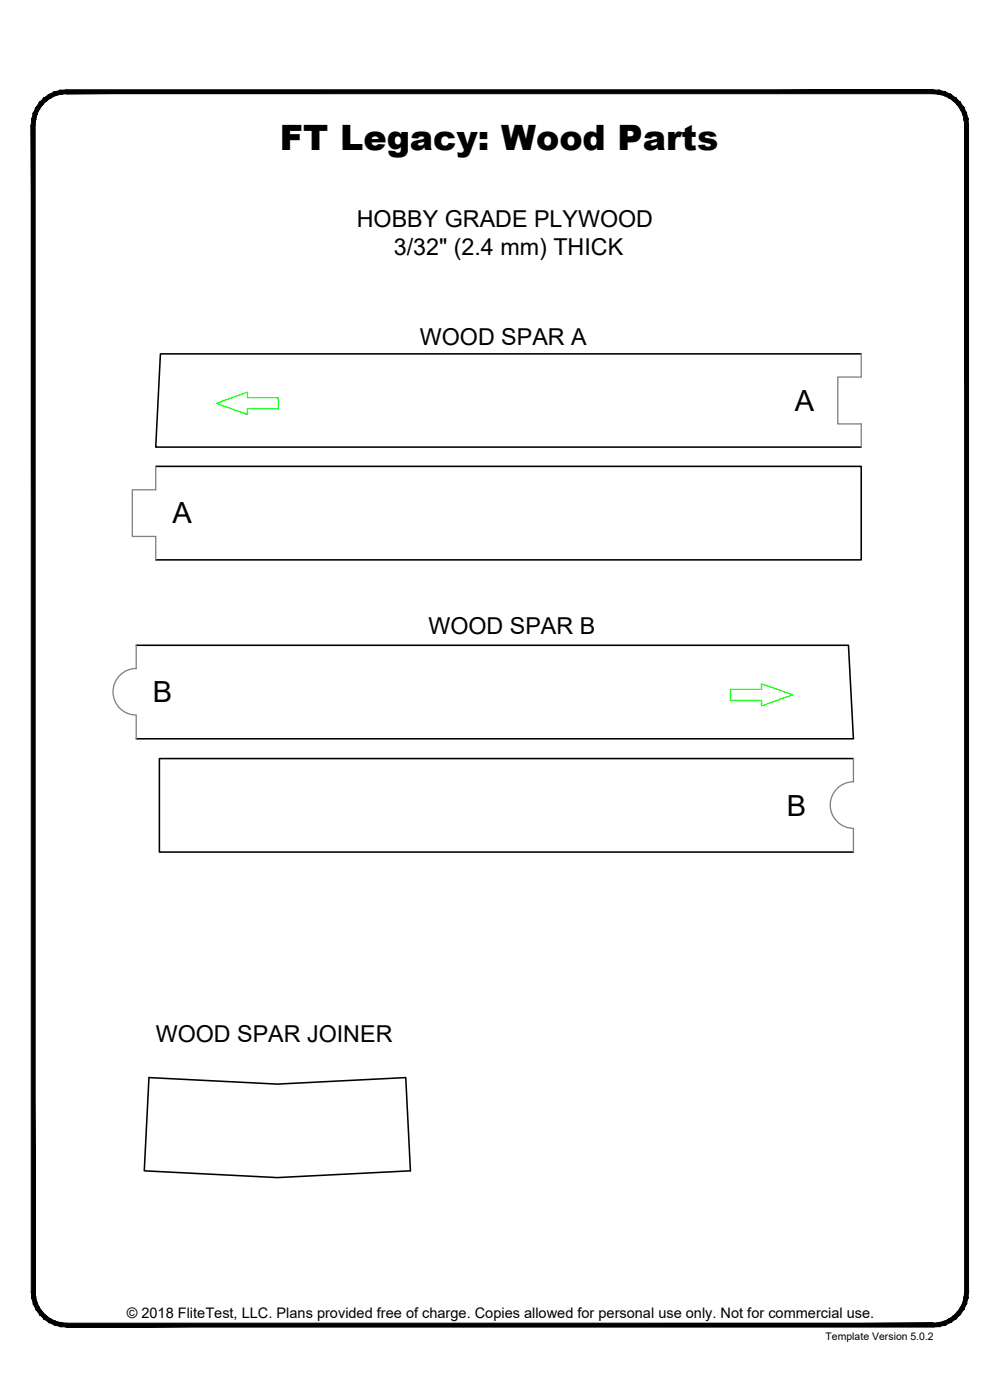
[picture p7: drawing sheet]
<svg xmlns="http://www.w3.org/2000/svg" width="190mm" height="267mm" viewBox="0 0 190 267" stroke-linecap="round" stroke-linejoin="round" font-family="sans-serif">
<!-- layer: 22 TILED -->
<g fill="#000" stroke="#000" stroke-width=".19">
<path d="M11.5 17.2l1.2-.1v.8zM11.5 17.2l.2 .7h1zM10.4 17.5l1.1-.3 .2 .7zM10.4 17.5l.2 .7 1.1-.3zM9.3 18l1.1-.5 .2 .7zM9.3 18l.4 .6 .9-.4zM8.3 18.7l1-.7 .4 .6zM8.3 18.7l.5 .5 .9-.6zM8.3 18.7l.5 .5-1.3 .3zM7.5 19.5l.6 .5 .7-.8zM7.5 19.5l.6 .5-1.3 .5zM6.8 20.5l.7 .3 .6-.8zM6.8 20.5l.7 .3-1.1 .7zM6.4 21.5l.6 .3 .5-1zM6.4 21.5l.6 .3-.9 .9zM6.1 22.7l.7 .1 .2-1zM6.1 22.7l.7 .1-.8 1.1zM6.8 22.8l-.8 1.1h.7z"/>
<path d="M12.7 17.9h165.1v-.8zM12.7 17.1h165.1l-165.1 .8z"/>
<path d="M6 23.9l.7 222.2v-222.2zM6 23.9l.7 222.2h-.7z"/>
<path d="M184.4 22.7l.1 1.2h-.7zM183.7 22.8l.1 1.1 .6-1.2zM184.1 21.5l.3 1.2-.7 .1zM183.4 21.8l.3 1 .4-1.3zM183.6 20.5l.5 1-.7 .3zM183 20.8l.4 1 .2-1.3zM182.9 19.5l.7 1-.6 .3zM182.4 20l.6 .8-.1-1.3zM182.1 18.7l.8 .8-.5 .5zM182.1 18.7l-.5 .5 .8 .8zM181.1 18l1 .7-.5 .5zM181.1 18l-.3 .6 .8 .6zM180.1 17.5l1 .5-.3 .6zM180.1 17.5l-.3 .7 1 .4zM178.9 17.2l1.2 .3-.3 .7zM178.9 17.2l-.1 .7 1 .3zM177.8 17.1l1.1 .1-.1 .7zM177.8 17.1v.8h1z"/>
<path d="M6 246.1h.7l-.6 1.2zM6.7 246.1l-.6 1.2 .7-.2zM6.1 247.3l.7-.2-.4 1.3zM6.8 247.1l-.4 1.3 .6-.3zM6.4 248.4l.6-.3-.2 1.3zM7 248.1l-.2 1.3 .7-.3zM6.8 249.4l.7-.3v1.3zM7.5 249.1v1.3l.6-.5zM7.5 250.4l.6-.5 .2 1.3zM8.1 249.9l.2 1.3 .5-.5zM8.8 250.7l.5 1.2-1-.7zM8.8 250.7l.5 1.2 .4-.6zM9.7 251.3l.7 1.1-1.1-.5zM9.7 251.3l.7 1.1 .2-.7zM10.6 251.7l.9 1-1.1-.3zM10.6 251.7l.9 1 .2-.7zM11.7 252l1 .8-1.2-.1zM11.7 252l1 .8v-.7z"/>
<path d="M12.7 252.1v.7l165.1-.7zM12.7 252.8l165.1-.7v.7z"/>
<path d="M177.8 252.1l1.1 .6-1.1 .1zM177.8 252.1l1.1 .6-.1-.7zM178.8 252l1.3 .4-1.2 .3zM178.8 252l1.3 .4-.3-.7zM179.8 251.7l1.3 .2-1 .5zM179.8 251.7l1.3 .2-.3-.6zM180.8 251.3l1.3-.1-1 .7zM180.8 251.3l1.3-.1-.5-.5zM181.6 250.7l1.3-.3-.8 .8zM181.6 250.7l1.3-.3-.5-.5zM182.4 249.9l1.2-.5-.7 1zM183 249.1l-.6 .8 1.2-.5zM183 249.1l1.1-.7-.5 1zM183.4 248.1l-.4 1 1.1-.7zM183.4 248.1l1-.8-.3 1.1zM183.7 247.1l-.3 1 1-.8zM184.5 246.1l-.1 1.2-.7-.2zM183.8 246.1l-.1 1 .8-1z"/>
<path d="M183.8 23.9v222.2h.7zM183.8 23.9h.7v222.2z"/>
</g>
<!-- layer: 05 REFERENCE -->
<path d="M41.2 76.8l5.9-2.1v1.1h5.9v2.1h-5.9v1.1zM139.2 131.3h5.9v-1l5.9 2.1-5.9 2.1v-1.1h-5.9z" fill="none" stroke="#0f0" stroke-width=".25"/>
<!-- layer: 01 CUT -->
<path d="M164.1 67.4h-133.5l-.9 17.8h134.4M29.7 88.8h134.4v17.9h-134.4M25.9 122.9h135.7l1 17.8h-136.7M162.6 144.5h-132.2v17.8h132.2M28.4 205.3l24.4 1.2 24.5-1.2 .9 17.7-25.4 1.3-25.3-1.3z" fill="none" stroke="#000" stroke-width=".3"/>
<!-- layer: 08 CUTOUT -->
<path d="M164.1 67.4v4.4h-4.5v9h4.5v4.4M29.7 88.8v4.5h-4.5v8.9h4.5v4.5M25.9 122.9v4.5M25.9 136.3v4.4M26 127.3a4.4 4.4 0 0 0-4.5 4.5 4.4 4.4 0 0 0 4.5 4.4M162.6 144.5v4.5M162.6 157.9v4.4M162.6 148.9a4.4 4.4 0 0 0-4.4 4.5 4.4 4.4 0 0 0 4.4 4.4" fill="none" stroke="#808080" stroke-width=".25"/>
<text font-size="6.7" x="53.3" y="28.6">FT Legacy: Wood Parts</text>
<g font-size="5.5">
<text x="151.4" y="78.3">A</text>
<text x="32.9" y="99.7">A</text>
<text x="29.1" y="133.8">B</text>
<text x="149.9" y="155.4">B</text>
</g>
<g font-size="4.4">
<text x="68" y="43.2">HOBBY GRADE PLYWOOD</text>
<text x="75" y="48.6">3/32&quot; (2.4 mm) THICK</text>
<text x="80" y="65.8">WOOD SPAR A</text>
<text x="81.6" y="120.7">WOOD SPAR B</text>
<text x="29.7" y="198.4">WOOD SPAR JOINER</text>
</g>
<text font-size="2.8" x="24.2" y="251.1">© 2018 FliteTest, LLC. Plans provided free of charge. Copies allowed for personal use only. Not for commercial use.</text>
<text font-size="2" x="157.3" y="255.3">Template Version 5.0.2</text>
</svg>
